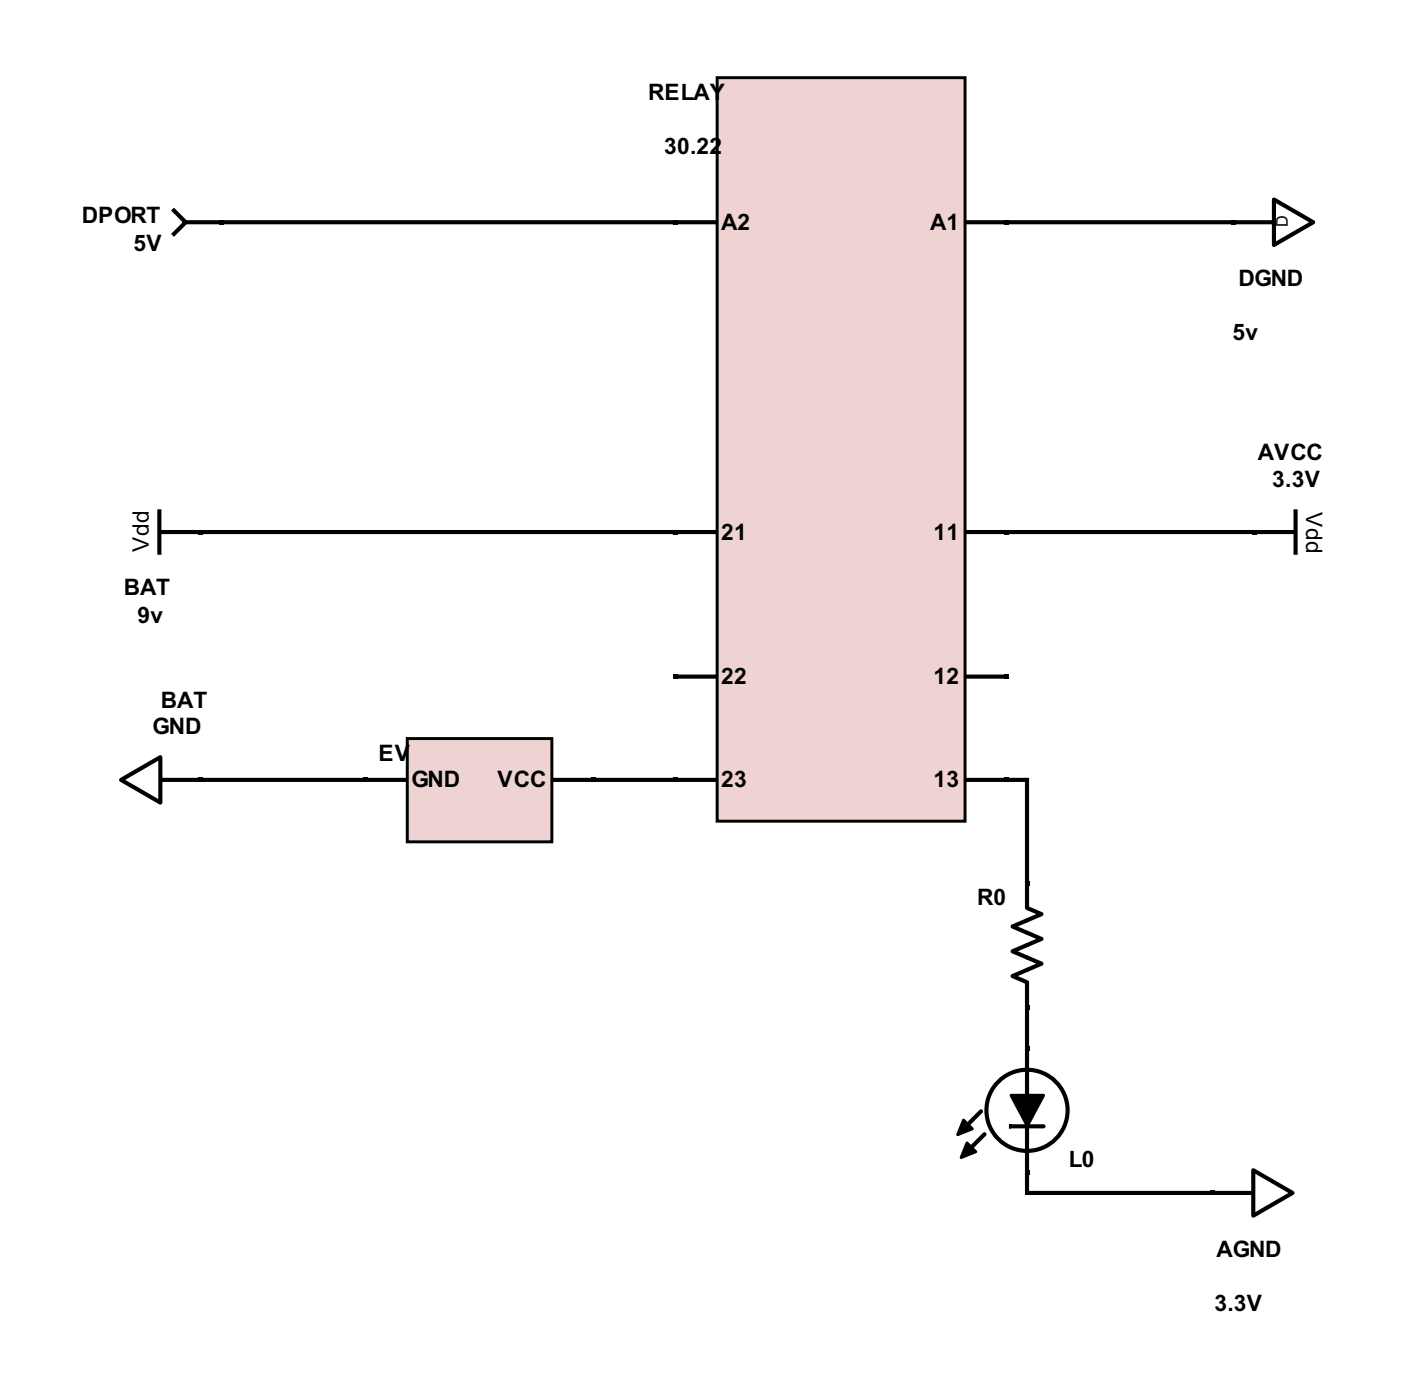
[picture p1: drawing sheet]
<svg xmlns="http://www.w3.org/2000/svg" width="114mm" height="114mm" viewBox="0 0 114 114" stroke-linecap="round" stroke-linejoin="round" font-family="sans-serif">
<path d="M58.5 6.3h20.2v60.7h-20.2z" fill="#efd3d2"/>
<path d="M58.5 6.3h20.2v60.7h-20.2z" fill="none" stroke="#000" stroke-width=".24"/>
<path d="M17.9 18h.3v.3h-.3zM55 18h.3v.3h-.3zM81.9 18h.4v.3h-.4zM100.5 18h.3v.3h-.3zM55 43.2h.3v.4h-.3zM55 55h.3v.4h-.3zM81.9 43.2h.4v.4h-.4zM81.9 55h.4v.4h-.4zM55 63.5h.3v.3h-.3zM81.9 63.5h.4v.3h-.4z" fill="#000"/>
<path d="M15 18.1h2.9M55.3 18.1h3M78.9 18.1h3M55.3 43.4h3M55.3 55.2h3M78.9 43.4h3M78.9 55.2h3M55.3 63.6h3M78.9 63.6h3" fill="none" stroke="#000" stroke-width=".08"/>
<path d="M14.2 17.2l.9 .9-.9 1M15 18.1h2.9M18.1 18.1h37M55.3 18.1h3M78.9 18.1h3M55.3 43.4h3M55.3 55.2h3M78.9 43.4h3M78.9 55.2h3M55.3 63.6h3M78.9 63.6h3" fill="none" stroke="#000" stroke-width=".34"/>
<path d="M103.9 16.3l3.2 1.8-3.2 1.9z" fill="#fff"/>
<g fill="none" stroke="#000" stroke-width=".34">
<path d="M82.1 18.1h18.5M100.8 18.1h3M103.9 16.3l3.2 1.8-3.2 1.9zM13 41.7v3.4M13.2 43.4h3M16.4 43.4h38.7M82.1 43.4h20.2M102.5 43.4h3M105.7 41.7v3.4M82.1 63.6h1.7v8.5M83.8 74.1l1.2 .5-2.4 1 2.4 1-2.4 1 2.4 1-2.4 1.1 1.2 .5M83.8 72.2v1.7"/>
<path d="M83.8 80.3v1.7"/>
</g>
<path d="M100.8 18.1h3M13.2 43.4h3M102.5 43.4h3" fill="none" stroke="#000" stroke-width=".08"/>
<path d="M16.2 43.2h.3v.4h-.3zM102.2 43.2h.3v.4h-.3zM83.6 71.9h.4v.3h-.4zM83.8 72.2v1.7zM83.6 82h.4v.4h-.4zM83.8 80.3v1.7zM83.6 95.5h.4v.3h-.4zM83.6 85.4h.4v.3h-.4z" fill="#000"/>
<circle cx="83.8" cy="90.6" r="3.3" fill="#fff"/>
<g fill="none" stroke="#000" stroke-width=".34">
<path d="M80 90.7l-1.4 1.4M80.3 92.6l-1.4 1.4M82.4 91.9h-.1h2.8M83.8 82.2v3.4M83.8 85.7v9.8M99.1 97.4h3.1"/>
<circle cx="83.8" cy="90.6" r="3.3"/>
</g>
<path d="M78.6 91.4l.7 .7-1.2 .5zM78.9 93.3l.7 .7-1.2 .5zM82.5 89.4h2.6l-1.3 2.5zM98.8 97.2h.3v.3h-.3z" fill="#000"/>
<path d="M82.5 89.4h2.6l-1.3 2.5z" fill="none" stroke="#000" stroke-width=".25"/>
<path d="M83.8 85.7v9.8M99.1 97.4h3.1" fill="none" stroke="#000" stroke-width=".08"/>
<path d="M78.6 91.4l.7 .7-1.2 .5zM78.9 93.3l.7 .7-1.2 .5z" fill="none" stroke="#000" stroke-width=".24"/>
<path d="M102.2 95.5l3.3 1.9-3.3 1.8z" fill="#fff"/>
<path d="M83.8 95.7v1.7h15.2M102.2 95.5l3.3 1.9-3.3 1.8z" fill="none" stroke="#000" stroke-width=".34"/>
<path d="M33.2 60.3h11.8v8.4h-11.8z" fill="#efd3d2"/>
<path d="M33.2 60.3h11.8v8.4h-11.8z" fill="none" stroke="#000" stroke-width=".24"/>
<path d="M16.2 63.5h.3v.3h-.3zM29.7 63.5h.3v.3h-.3zM48.2 63.5h.4v.3h-.4z" fill="#000"/>
<path d="M13.2 63.6h3M30 63.6h3.1M45.2 63.6h3" fill="none" stroke="#000" stroke-width=".08"/>
<path d="M13.2 63.6h3M30 63.6h3.1M45.2 63.6h3M48.4 63.6h6.7" fill="none" stroke="#000" stroke-width=".34"/>
<path d="M9.9 63.6l3.2-1.8v3.7z" fill="#fff"/>
<path d="M9.9 63.6l3.2-1.8v3.7zM16.4 63.6h13.5" fill="none" stroke="#000" stroke-width=".34"/>
<g font-size="1.9">
<text x="52.9" y="8.2">RELAY</text>
<text x="54.2" y="12.6">30.22</text>
<text x="6.7" y="18.2">DPORT</text>
<text x="10.9" y="20.5">5V</text>
<text x="58.8" y="18.7">A2</text>
<text x="75.9" y="18.7">A1</text>
<text x="101" y="23.4">DGND</text>
<text x="100.5" y="27.7">5v</text>
<text x="102.6" y="37.5">AVCC</text>
<text x="103.8" y="39.7">3.3V</text>
<text x="106.6" y="41.8" transform="rotate(90 106.6 41.8)">Vdd</text>
<text x="12.1" y="45.1" transform="rotate(-90 12.1 45.1)">Vdd</text>
<text x="58.8" y="44">21</text>
<text x="76.2" y="44">11</text>
<text x="10.1" y="48.6">BAT</text>
<text x="11.2" y="50.8">9v</text>
<text x="12.4" y="59.9">GND</text>
<text x="13.1" y="57.7">BAT</text>
<text x="58.8" y="55.8">22</text>
<text x="76.2" y="55.8">12</text>
<text x="30.9" y="62.1">EV</text>
<text x="33.6" y="64.3">GND</text>
<text x="40.6" y="64.3">VCC</text>
<text x="58.8" y="64.3">23</text>
<text x="76.2" y="64.3">13</text>
<text x="79.7" y="73.8">R0</text>
<text x="87.2" y="95.2">L0</text>
<text x="99.1" y="107">3.3V</text>
<text x="99.3" y="102.6">AGND</text>
</g>
<text font-size="1.3" x="105.1" y="18.6" transform="rotate(-90 105.1 18.6)">D</text>
</svg>
